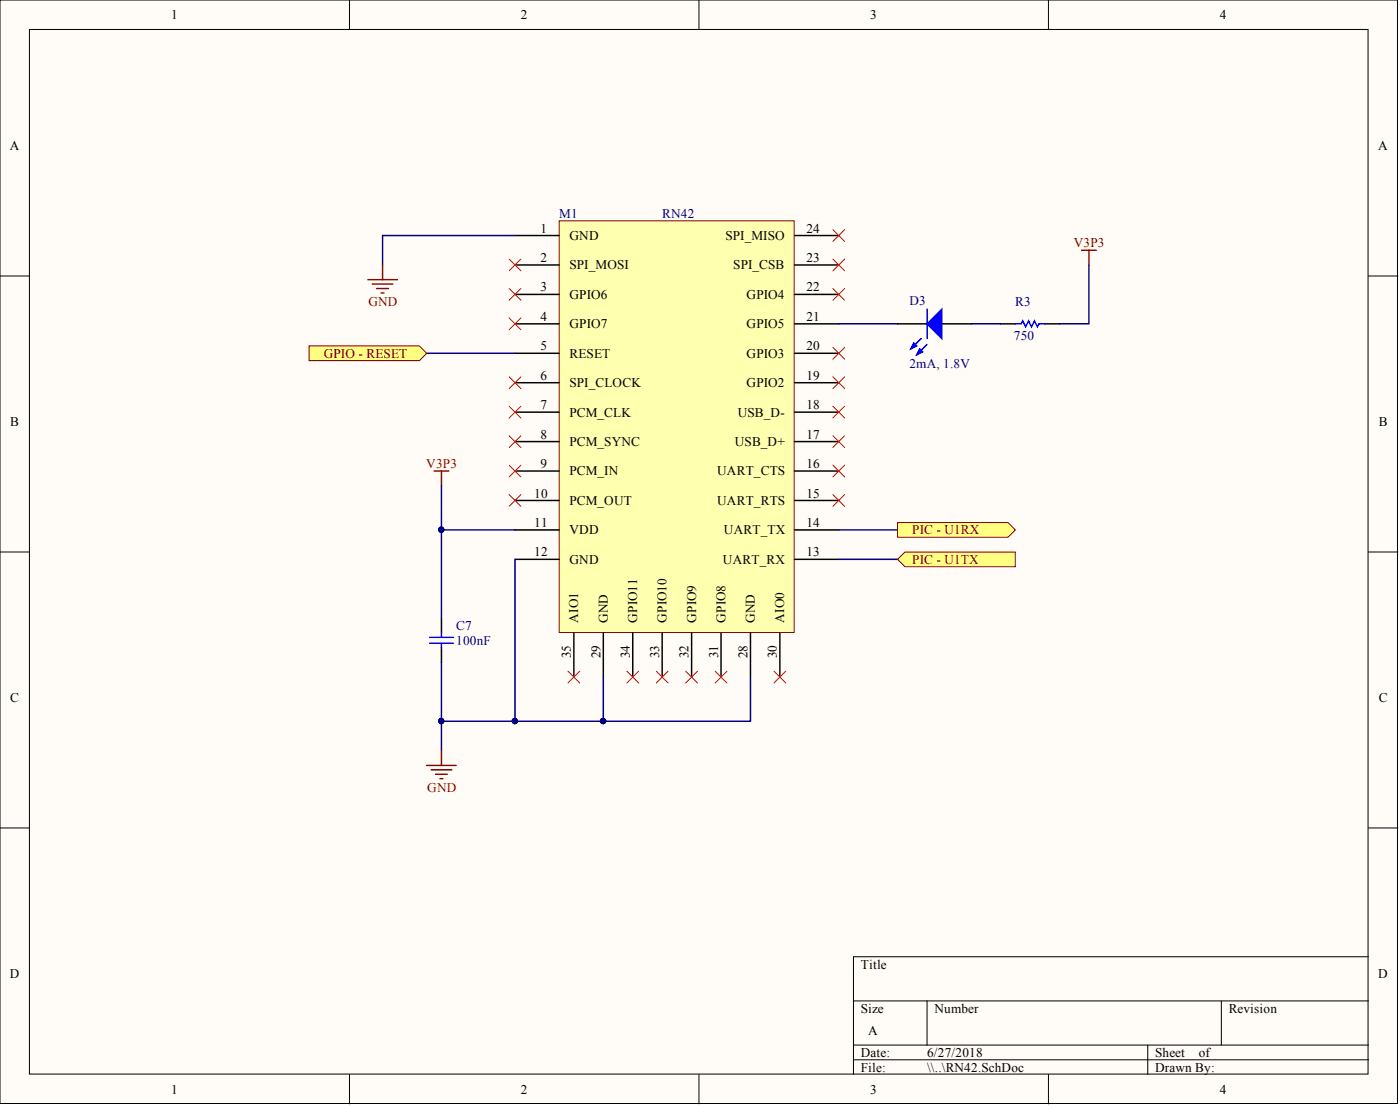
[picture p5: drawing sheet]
<svg xmlns="http://www.w3.org/2000/svg" width="241mm" height="190mm" viewBox="0 0 241 190" stroke-linecap="round" stroke-linejoin="round" font-family="sans-serif">
<g fill="#fffcf8" stroke="#000" stroke-width=".17">
<path d="M0 0h240.9v190.1h-240.9z"/>
<path d="M5.1 5.1h230.7v179.9h-230.7z"/>
</g>
<g fill="none" stroke="#000" stroke-width=".17">
<path d="M60.2 0v5.1M120.5 0v5.1M180.7 0v5.1M0 47.5h5.1M235.9 47.5h5M0 95.1h5.1M235.9 95.1h5M0 142.6h5.1M235.9 142.6h5M147.1 172.4h88.8M159.8 172.4v7.6M210.5 172.4v7.6"/>
<path d="M235.9 164.8h-88.8v20.3M60.2 185.1v5M120.5 185.1v5M147.1 180h88.8M147.1 182.5h88.8M180.7 185.1v5M197.8 180v5.1"/>
</g>
<path d="M96.4 38h40.5v70.9h-40.5z" fill="#ffffb0" stroke="#800000" stroke-width=".17"/>
<g fill="none" stroke="#000" stroke-width=".25">
<path d="M88.8 45.6h7.6M88.8 50.7h7.6M88.8 55.8h7.6M88.8 40.6h7.6M137 45.6h7.6M137 50.7h7.6M137 55.8h7.6M137 40.6h7.6M88.8 60.9h7.6M88.8 65.9h7.6M88.8 71h7.6M88.8 76.1h7.6"/>
<path d="M137 60.9h7.6M137 65.9h7.6M137 71h7.6M137 76.1h7.6M88.8 81.1h7.6M88.8 86.2h7.6M88.8 91.3h7.6M88.8 96.3h7.6M137 81.1h7.6M137 86.2h7.6M137 91.3h7.6M137 96.3h7.6"/>
<path d="M98.9 109v7.6M104 109v7.6M109.1 109v7.6M114.1 109v7.6M119.2 109v7.6M124.3 109v7.6M129.3 109v7.6M134.4 109v7.6"/>
</g>
<path d="M88.8 40.6h-22.9v5M144.6 91.3h10.1M144.6 96.3h10.1" fill="none" stroke="#000080" stroke-width=".25"/>
<path d="M63.4 48.2h5.1M64.2 48.9h3.5M64.9 49.7h2.1M65.7 50.5h.5M65.9 45.6v2.6M74.8 81.1h2.6M76.1 81.1v2.6" fill="none" stroke="#800000" stroke-width=".25"/>
<g fill="#ffff80" stroke="#800000" stroke-width=".17">
<path d="M154.7 90h19l1.3 1.3-1.3 1.2h-19z" fill-rule="evenodd"/>
<path d="M154.7 96.3l1.3-1.2h19v2.5h-19z" fill-rule="evenodd"/>
</g>
<path d="M73.6 60.9h15.2" fill="none" stroke="#000080" stroke-width=".25"/>
<path d="M53.3 59.6h19l1.3 1.3-1.3 1.2h-19z" fill-rule="evenodd" fill="#ffff80" stroke="#800000" stroke-width=".17"/>
<path d="M154.7 55.8h5.1M162.3 55.8h5.1M172.5 55.8h2.5M180.1 55.8h2.5M76.1 106.5v2.5M76.1 111.6v2.5" fill="none" stroke="#000" stroke-width=".25"/>
<path d="M158.8 58.3l-1.8 1.8M159.8 59.3l-1.8 1.8M159.8 53.2v5.1M175 55.8h1l.3-.5 .5 1 .5-1 .5 1 .5-1 .5 1 .3-.5h1M74.1 109.8h4M74.1 110.8h4M76.1 109v.8M76.1 110.8v.8" fill="none" stroke="#00f" stroke-width=".25"/>
<path d="M144.6 55.8h10.1M167.4 55.8h5.1M187.7 45.6v10.2h-5.1M76.1 83.7v22.8M76.1 91.3h12.7M88.8 96.3v27.9M76.1 114.1v10.1h27.9v-7.6M129.3 116.6v7.6h-25.3M76.1 124.2v5.1" fill="none" stroke="#000080" stroke-width=".25"/>
<g fill="#000080" stroke="#000080" stroke-width=".17">
<circle cx="76" cy="124.2" r=".47"/>
<circle cx="103.9" cy="124.2" r=".47"/>
<circle cx="88.7" cy="124.2" r=".47"/>
<circle cx="76" cy="91.2" r=".47"/>
</g>
<path d="M186.4 43.1h2.5M187.7 43.1v2.5M73.6 131.8h5M74.3 132.6h3.6M75.1 133.4h2M75.8 134.1h.5M76.1 129.3v2.5" fill="none" stroke="#800000" stroke-width=".25"/>
<g fill="#00f" stroke="#00f" stroke-width=".25">
<path d="M159.8 55.8l2.5-2.6v5.1z"/>
<path d="M157.5 59.1l.5 .5-1 .5z"/>
<path d="M158.5 60.1l.5 .5-1 .5z"/>
</g>
<g fill="none" stroke="#f00" stroke-width=".17">
<path d="M143.6 39.6l2 2M145.6 39.6l-2 2M87.8 44.6l2 2.1M87.8 49.7l2 2M87.8 54.8l2 2M89.8 44.6l-2 2.1M89.8 49.7l-2 2M89.8 54.8l-2 2M143.6 44.6l2 2.1M143.6 49.7l2 2M143.6 59.8l2 2.1M145.6 44.6l-2 2.1"/>
<path d="M145.6 49.7l-2 2M145.6 59.8l-2 2.1M87.8 64.9l2 2M87.8 70l2 2M87.8 75l2 2.1M89.8 64.9l-2 2M89.8 70l-2 2M89.8 75l-2 2.1M143.6 64.9l2 2M143.6 70l2 2M143.6 75l2 2.1M145.6 64.9l-2 2"/>
<path d="M145.6 70l-2 2M145.6 75l-2 2.1M87.8 80.1l2 2M87.8 85.2l2 2M89.8 80.1l-2 2M89.8 85.2l-2 2M143.6 80.1l2 2M143.6 85.2l2 2M145.6 80.1l-2 2M145.6 85.2l-2 2M97.9 115.6l2 2M99.9 115.6l-2 2"/>
<path d="M108 115.6l2.1 2M110.1 115.6l-2.1 2M113.1 115.6l2 2M115.1 115.6l-2 2M118.2 115.6l2 2M120.2 115.6l-2 2M123.3 115.6l2 2M125.3 115.6l-2 2M133.4 115.6l2 2M135.4 115.6l-2 2"/>
</g>
<g font-size="2.3">
<text x="29.5" y="3.3">1</text>
<text x="89.8" y="3.3">2</text>
<text x="150" y="3.3">3</text>
<text x="210.3" y="3.3">4</text>
<text x="1.7" y="25.8">A</text>
<text x="237.6" y="25.8">A</text>
<text x="93.2" y="40.1">1</text>
<text x="98.2" y="41.3">GND</text>
<text x="125" y="41.3">SPI_MISO</text>
<text x="139" y="40.1">24</text>
<text x="93.2" y="45.1">2</text>
<text x="98.2" y="46.4">SPI_MOSI</text>
<text x="126.4" y="46.4">SPI_CSB</text>
<text x="139" y="45.1">23</text>
<text x="93.2" y="50.2">3</text>
<text x="98.2" y="51.5">GPIO6</text>
<text x="128.7" y="51.5">GPIO4</text>
<text x="139" y="50.2">22</text>
<text x="93.2" y="55.3">4</text>
<text x="98.2" y="56.5">GPIO7</text>
<text x="128.7" y="56.5">GPIO5</text>
<text x="139" y="55.3">21</text>
<text x="93.2" y="60.3">5</text>
<text x="93.2" y="65.4">6</text>
<text x="98.2" y="61.6">RESET</text>
<text x="128.7" y="61.6">GPIO3</text>
<text x="139" y="65.4">19</text>
<text x="139" y="60.3">20</text>
<text x="93.2" y="70.5">7</text>
<text x="98.2" y="66.7">SPI_CLOCK</text>
<text x="98.2" y="71.8">PCM_CLK</text>
<text x="127.1" y="71.8">USB_D-</text>
<text x="128.7" y="66.7">GPIO2</text>
<text x="139" y="70.5">18</text>
<text x="1.8" y="73.4">B</text>
<text x="93.2" y="75.6">8</text>
<text x="98.2" y="76.8">PCM_SYNC</text>
<text x="126.6" y="76.8">USB_D+</text>
<text x="139" y="75.6">17</text>
<text x="237.6" y="73.4">B</text>
<text x="93.2" y="80.6">9</text>
<text x="98.2" y="81.9">PCM_IN</text>
<text x="123.6" y="81.9">UART_CTS</text>
<text x="139" y="80.6">16</text>
<text x="92.1" y="85.7">10</text>
<text x="98.2" y="87">PCM_OUT</text>
<text x="123.6" y="87">UART_RTS</text>
<text x="139" y="85.7">15</text>
<text x="92.1" y="90.8">11</text>
<text x="92.1" y="95.8">12</text>
<text x="98.2" y="92">VDD</text>
<text x="124.8" y="92">UART_TX</text>
<text x="139" y="90.8">14</text>
<text x="139" y="95.8">13</text>
<text x="98.2" y="97.1">GND</text>
<text x="124.6" y="97.1">UART_RX</text>
<text x="99.7" y="107.2" transform="rotate(-90 99.7 107.2)">AIO1</text>
<text x="104.7" y="107.2" transform="rotate(-90 104.7 107.2)">GND</text>
<text x="109.8" y="107.2" transform="rotate(-90 109.8 107.2)">GPIO11</text>
<text x="114.9" y="107.2" transform="rotate(-90 114.9 107.2)">GPIO10</text>
<text x="120" y="107.2" transform="rotate(-90 120 107.2)">GPIO9</text>
<text x="125" y="107.2" transform="rotate(-90 125 107.2)">GPIO8</text>
<text x="130.1" y="107.2" transform="rotate(-90 130.1 107.2)">GND</text>
<text x="135.2" y="107.2" transform="rotate(-90 135.2 107.2)">AIO0</text>
<text x="98.4" y="113.3" transform="rotate(-90 98.4 113.3)">35</text>
<text x="103.5" y="113.3" transform="rotate(-90 103.5 113.3)">29</text>
<text x="108.6" y="113.3" transform="rotate(-90 108.6 113.3)">34</text>
<text x="113.6" y="113.3" transform="rotate(-90 113.6 113.3)">33</text>
<text x="118.7" y="113.3" transform="rotate(-90 118.7 113.3)">32</text>
<text x="123.8" y="113.3" transform="rotate(-90 123.8 113.3)">31</text>
<text x="128.8" y="113.3" transform="rotate(-90 128.8 113.3)">28</text>
<text x="133.9" y="113.3" transform="rotate(-90 133.9 113.3)">30</text>
<text x="1.8" y="120.9">C</text>
<text x="237.6" y="120.9">C</text>
<text x="148.4" y="166.8">Title</text>
<text x="1.7" y="168.4">D</text>
<text x="237.6" y="168.4">D</text>
<text x="148.4" y="174.4">Size</text>
<text x="149.6" y="178.2">A</text>
<text x="161.1" y="174.4">Number</text>
<text x="211.8" y="174.4">Revision</text>
<text x="148.4" y="182">Date:</text>
<text x="148.4" y="184.6">File:</text>
<text x="159.8" y="182">6/27/2018</text>
<text x="159.8" y="184.6">\\..\RN42.SchDoc</text>
<text x="199.1" y="182">Sheet</text>
<text x="199.1" y="184.6">Drawn By:</text>
<text x="206.6" y="182">of</text>
<text x="29.5" y="188.4">1</text>
<text x="89.8" y="188.4">2</text>
<text x="150" y="188.4">3</text>
<text x="210.3" y="188.4">4</text>
</g>
<g font-size="2.3" fill="#000080">
<text x="96.4" y="37.5">M1</text>
<text x="114.1" y="37.5">RN42</text>
<text x="156.7" y="52.5">D3</text>
<text x="175" y="52.7">R3</text>
<text x="174.7" y="58.6">750</text>
<text x="156.7" y="63.4">2mA, 1.8V</text>
<text x="78.6" y="111">100nF</text>
<text x="78.6" y="108.5">C7</text>
</g>
<g font-size="2.3" fill="#800000">
<text x="185.1" y="42.6">V3P3</text>
<text x="63.5" y="52.7">GND</text>
<text x="55.8" y="61.6">GPIO - RESET</text>
<text x="73.5" y="80.6">V3P3</text>
<text x="157.2" y="92">PIC - U1RX</text>
<text x="157.2" y="97.1">PIC - U1TX</text>
<text x="73.6" y="136.4">GND</text>
</g>
</svg>
